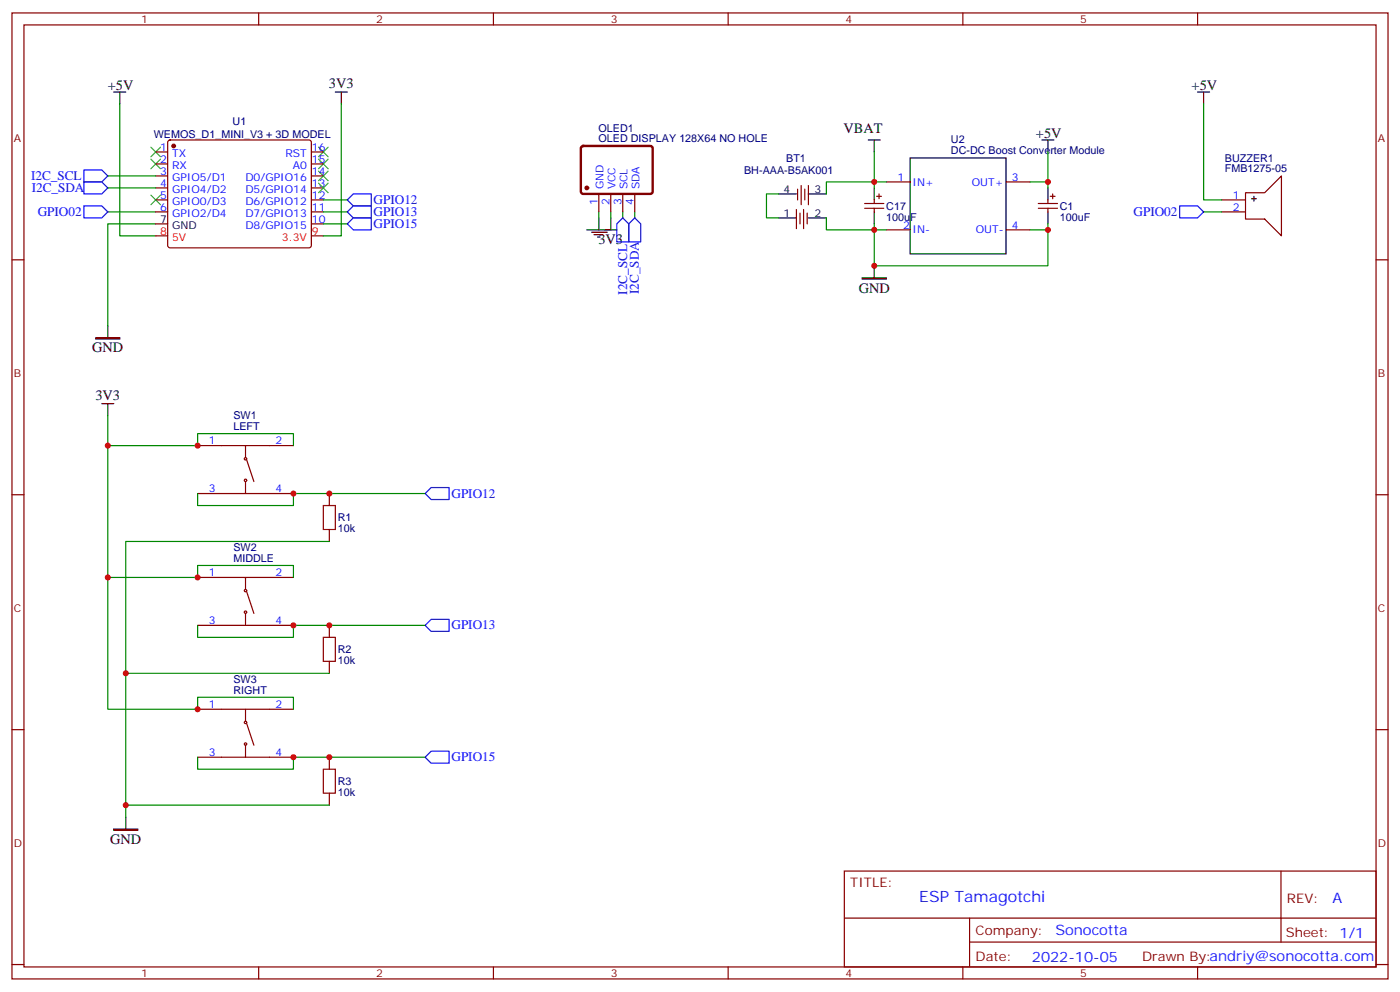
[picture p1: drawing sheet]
<svg xmlns="http://www.w3.org/2000/svg" width="412mm" height="292mm" viewBox="0 0 412 292" stroke-linecap="round" stroke-linejoin="round" font-family="sans-serif">
<g fill="none" stroke="#870000" stroke-width=".35">
<path d="M3.5 3.8h405.4v284.3h-405.4zM7.1 7.3h398.2v277.3h-398.2zM76.2 3.8v3.5M145.3 3.8v3.5M214.5 3.8v3.5M283.6 3.8v3.5M352.8 3.8v3.5M45.9 44.7h3.5M45.9 48.3h3.5M45.9 51.8h3.5M45.9 55.3h3.5M45.9 58.8h3.5"/>
<path d="M49.6 41.4l.5-.2h40.9l.5 .2 .2 .5v30.6l-.7 .5-41.2-.1-.4-.7v-30.3zM91.7 44.7h3.5M91.7 48.3h3.5M91.7 51.8h3.5M91.7 55.3h3.5M91.7 58.8h3.5M234.9 55.7v3.1M236 54.6v5.7M237.1 55.7v3.1M238.1 54.6v5.7M254.7 59.9h5.6M257.5 58.8v1.1"/>
<path d="M258.2 57.8h1.4M258.9 57.1v1.4M261.1 53.6h7M296.3 53.6h7.1M305.9 59.9h5.6M308.7 58.8v1.1M309.4 57.8h1.4M310.1 57.1v1.4M359.8 58.8h7.1M366.9 56.7h5.6l5-4.9v17.6l-5-4.9h-5.6zM3.5 76.5h3.6M45.9 62.4h3.5"/>
<path d="M45.9 65.9h3.5M45.9 69.4h3.5M91.7 62.4h3.5M91.7 65.9h3.5M91.7 69.4h3.5M234.6 61.7v5.6M235.7 62.7v3.2M236.7 61.7v5.6M237.8 62.7v3.2M254.7 61.3h5.6M257.5 61.3v1.1M261.1 67.7h7"/>
<path d="M296.3 67.7h7.1M305.9 61.3h5.6M308.7 61.3v1.1M359.8 62.4h7.1M405.3 76.5h3.6M58.2 131.2h28.2M72.3 131.2v3.5M72.7 135.4l2.1 6.3M3.5 145.6h3.6M58.2 145.3h28.2M72.3 141.7v3.6M97 145.3v3.5"/>
<path d="M97 155.9v3.5M405.3 145.6h3.6M58.2 170h28.2M72.3 170v3.5M72.7 174.2l2.1 6.4M58.2 184.1h28.2M72.3 180.6v3.5M97 184.1v3.5M97 194.7v3.5M3.5 214.8h3.6M58.2 208.8h28.2M72.3 208.8v3.5"/>
<path d="M72.3 219.4v3.5M72.7 213l2.1 6.4M405.3 214.8h3.6M58.2 222.9h28.2M97 222.9v3.5M97 233.5v3.5M248.7 256.4h156.6v28.2h-156.6zM377.3 256.4v20.9M248.7 270.2h156.5M285.6 277.3h119.6M285.6 270.2v14.2M3.5 283.9h3.6"/>
<path d="M76.2 284.6v3.5M145.3 284.6v3.5M214.5 284.6v3.5M283.6 284.6v3.5M352.8 284.6v3.5M405.3 283.9h3.6"/>
<circle cx="72.3" cy="135" r=".35"/>
<circle cx="72.3" cy="141.4" r=".35"/>
<circle cx="72.3" cy="173.8" r=".35"/>
<circle cx="72.3" cy="180.2" r=".35"/>
<circle cx="72.3" cy="219" r=".35"/>
<circle cx="72.3" cy="212.7" r=".35"/>
</g>
<g fill="none" stroke="#3c3" stroke-width=".35">
<path d="M44.4 43.3l2.9 2.8M44.4 46.8l2.9 2.9M44.4 57.4l2.9 2.9M47.3 43.3l-2.9 2.8M47.3 46.8l-2.9 2.9M47.3 57.4l-2.9 2.9M93.8 50.4l2.9 2.8M93.8 46.8l2.9 2.9M93.8 43.3l2.9 2.8M93.8 53.9l2.9 2.8M96.7 50.4l-2.9 2.8M96.7 46.8l-2.9 2.9"/>
<path d="M96.7 43.3l-2.9 2.8M96.7 53.9l-2.9 2.8"/>
</g>
<g fill="none" stroke="#008700" stroke-width=".35">
<path d="M35.3 30.6v38.8h10.6M100.5 30.6v38.8h-5.3M354.5 30.6v28.2h5.3M31.7 51.8h14.2M31.7 55.3h14.2M95.2 58.8h7.1M229.3 57.1h-3.5v7h3.5M257.5 44.7v8.9h3.6M257.5 55.3v-1.7h-14.1v3.5M308.7 44.7v8.9h-5.3M308.7 53.6v1.7M31.7 62.4h14.2"/>
<path d="M45.9 65.9h-14.2v30M95.2 62.4h7.1M95.2 65.9h7.1M176.4 62.4v1.7M179.9 62.4v1.7M183.4 62.4v1.7M187 62.4v1.7M243.4 64.1v3.6h17.7M257.5 65.9v12.3h51.2v-10.5M308.7 65.9v1.8h-5.3M354.5 62.4h5.3M31.7 122.3v8.9h26.5v-3.6h28.2v3.6"/>
<path d="M31.7 131.2v38.8h26.5v-3.6h28.2v3.6M58.2 145.3v3.5h28.2v-3.5h38.8M97 159.4h-60v81.1M31.7 170v38.8h26.5v-3.6h28.2v3.6M37 198.2h60M58.2 184.1v3.5h28.2v-3.5h38.8M37 237h60M58.2 222.9v3.5h28.2v-3.5h38.8"/>
</g>
<path d="M24.7 50h5.3l1.7 1.8-1.7 1.8h-5.3zM24.7 53.6h5.3l1.7 1.7-1.7 1.8h-5.3zM102.3 58.8l1.8-1.7h5.3v3.5h-5.3zM24.7 60.6h5.3l1.7 1.8-1.7 1.7h-5.3zM102.3 62.4l1.8-1.8h5.3v3.5h-5.3zM102.3 65.9l1.8-1.8h5.3v3.6h-5.3zM183.4 64.1l1.8 1.8v5.3h-3.5v-5.3zM187 64.1l1.7 1.8v5.3h-3.5v-5.3zM347.5 60.6h5.3l1.7 1.8-1.7 1.7h-5.3zM125.2 145.3l1.8-1.8h5.3v3.5h-5.3zM125.2 184.1l1.8-1.8h5.3v3.5h-5.3zM125.2 222.9l1.8-1.8h5.3v3.5h-5.3z" fill="none" stroke="#00f" stroke-width=".35"/>
<g fill="none" stroke="#000" stroke-width=".35">
<path d="M33.5 27.1h3.5M35.3 27.1v3.5M98.8 27.1h3.5M100.5 27.1v3.5M352.8 27.1h3.5M354.5 27.1v3.5M229.3 57.1h5.3M238.1 57.1h5.3M255.8 41.2h3.5M257.5 41.2v3.5M257.5 55.3v3.5M268.1 46.5h28.2v28.2h-28.2z"/>
<path d="M306.9 41.2h3.5M308.7 41.2v3.5M308.7 55.3v3.5M368.7 58.5h1.4M369.4 57.8v1.4M172.9 67.7h8.8M174.3 68.4h4.6M175 69.1h2.4M176 69.8h.7M176.4 64.1v3.6M179.9 64.1v3.6M229.3 64.1h5.3"/>
<path d="M238.1 64.1h5.3M257.5 62.4v3.5M257.5 78.2v3.6M308.7 62.4v3.5M31.7 95.9v3.5M30 118.8h3.5M31.7 118.8v3.5M37 240.5v3.6"/>
</g>
<path d="M28.2 99.4h7.1v.4h-7.1zM254 81.8h7.1v.3h-7.1zM33.5 244.1h7.1v.3h-7.1z" fill="#000" stroke="#000" stroke-width=".35"/>
<g fill="#870000" stroke="#870000" stroke-width=".35">
<circle cx="51.2" cy="43" r=".53"/>
<circle cx="172.9" cy="55.3" r=".53"/>
</g>
<path d="M95.2 148.8h3.6v7.1h-3.6zM95.2 187.6h3.6v7.1h-3.6zM95.2 226.4h3.6v7.1h-3.6z" fill="none" stroke="#a10000" stroke-width=".35"/>
<path d="M171.3 43.2l.5-.2h20l.5 .7-.1 12.9-.6 .5-20.1-.1-.4-.6v-12.7z" fill="none" stroke="#800000" stroke-width=".71"/>
<path d="M176.4 57.1v5.3M179.9 57.1v5.3M183.4 57.1v5.3M187 57.1v5.3" fill="none" stroke="#800000" stroke-width=".35"/>
<g fill="#c00">
<circle cx="31.8" cy="131.2" r=".88"/>
<circle cx="31.8" cy="170" r=".88"/>
<circle cx="58.2" cy="131.2" r=".88"/>
<circle cx="58.2" cy="170" r=".88"/>
<circle cx="58.2" cy="208.8" r=".88"/>
<circle cx="86.4" cy="145.3" r=".88"/>
<circle cx="86.4" cy="184.1" r=".88"/>
<circle cx="86.4" cy="222.9" r=".88"/>
<circle cx="97" cy="145.3" r=".88"/>
<circle cx="97" cy="184.1" r=".88"/>
<circle cx="97" cy="222.9" r=".88"/>
<circle cx="37" cy="198.2" r=".88"/>
<circle cx="37" cy="237" r=".88"/>
<circle cx="308.7" cy="53.6" r=".88"/>
<circle cx="308.7" cy="67.7" r=".88"/>
<circle cx="257.5" cy="78.2" r=".88"/>
<circle cx="257.5" cy="67.7" r=".88"/>
<circle cx="257.5" cy="53.6" r=".88"/>
</g>
<text font-size="4.6" fill="#00f" x="270.8" y="265.4">ESP Tamagotchi</text>
<g font-size="4.2">
<text x="31.7" y="26.4">+5V</text>
<text x="96.9" y="25.9">3V3</text>
<text x="351" y="26.4">+5V</text>
<text x="248.5" y="39.1">VBAT</text>
<text x="305.2" y="40.5">+5V</text>
<text x="176.3" y="71.8">3V3</text>
<text x="252.9" y="86.2">GND</text>
<text x="27.2" y="103.6">GND</text>
<text x="28.1" y="117.6">3V3</text>
<text x="32.5" y="248.3">GND</text>
</g>
<g font-size="4.2" fill="#00f">
<text x="392.5" y="265.7">A</text>
<text x="310.9" y="275.2">Sonocotta</text>
<text x="304" y="283">2022-10-05</text>
</g>
<g font-size="3.9" fill="#00f">
<text x="9.2" y="53.1">I2C_SCL</text>
<text x="9.3" y="56.6">I2C_SDA</text>
<text x="11.1" y="63.6">GPIO02</text>
<text x="110.1" y="60">GPIO12</text>
<text x="110.1" y="63.6">GPIO13</text>
<text x="333.9" y="63.6">GPIO02</text>
<text x="110.1" y="67.1">GPIO15</text>
<text x="184.8" y="86.7" transform="rotate(-90 184.8 86.7)">I2C_SCL</text>
<text x="188.2" y="86.5" transform="rotate(-90 188.2 86.5)">I2C_SDA</text>
<text x="133" y="146.5">GPIO12</text>
<text x="133" y="185.3">GPIO13</text>
<text x="133" y="224.1">GPIO15</text>
</g>
<g font-size="3.9" fill="#800">
<text x="250.5" y="261">TITLE:</text>
<text x="379.1" y="265.7">REV:</text>
<text x="287.4" y="275.2">Company:</text>
<text x="378.7" y="275.8">Sheet: 1/1</text>
<text x="287.4" y="282.9">Date:</text>
<text x="336.4" y="282.9">Drawn By:andriy@sonocotta.com</text>
</g>
<g font-size="3.2" fill="#800">
<text x="41.6" y="6.8">1</text>
<text x="110.8" y="6.8">2</text>
<text x="179.9" y="6.8">3</text>
<text x="249.1" y="6.8">4</text>
<text x="318.2" y="6.8">5</text>
<text x="4.1" y="41.9">A</text>
<text x="405.9" y="41.9">A</text>
<text x="4.1" y="111.1">B</text>
<text x="405.9" y="111.1">B</text>
<text x="4.1" y="180.2">C</text>
<text x="405.9" y="180.2">C</text>
<text x="4.1" y="249.3">D</text>
<text x="405.9" y="249.3">D</text>
<text x="41.6" y="287.6">1</text>
<text x="110.8" y="287.6">2</text>
<text x="179.9" y="287.6">3</text>
<text x="249.1" y="287.6">4</text>
<text x="318.2" y="287.6">5</text>
</g>
<g font-size="3.2" fill="#000080">
<text x="45.3" y="40.6">WEMOS_D1_MINI_V3 + 3D MODEL</text>
<text x="68.5" y="36.7">U1</text>
<text x="176.3" y="41.9">OLED DISPLAY 128X64 NO HOLE</text>
<text x="176.3" y="38.7">OLED1</text>
<text x="231.6" y="47.6">BT1</text>
<text x="280.1" y="45.4">DC-DC Boost Converter Module</text>
<text x="280.1" y="42.2">U2</text>
<text x="360.8" y="47.6">BUZZER1</text>
<text x="219.2" y="51.1">BH-AAA-B5AK001</text>
<text x="360.8" y="50.7">FMB1275-05</text>
<text x="261.1" y="64.9">100uF</text>
<text x="261.1" y="61.7">C17</text>
<text x="312.2" y="64.9">100uF</text>
<text x="312.2" y="61.7">C1</text>
<text x="68.8" y="123.4">SW1</text>
<text x="68.8" y="126.6">LEFT</text>
<text x="99.5" y="153.4">R1</text>
<text x="99.5" y="156.7">10k</text>
<text x="68.8" y="165.4">MIDDLE</text>
<text x="68.8" y="162.2">SW2</text>
<text x="99.5" y="195.5">10k</text>
<text x="99.5" y="192.2">R2</text>
<text x="68.8" y="201">SW3</text>
<text x="68.8" y="204.2">RIGHT</text>
<text x="99.5" y="231.1">R3</text>
<text x="99.5" y="234.3">10k</text>
</g>
<g font-size="3.2" fill="#00f">
<text x="47.2" y="44.4">1</text>
<text x="47.2" y="47.9">2</text>
<text x="50.7" y="46.1">TX</text>
<text x="84.1" y="46.1">RST</text>
<text x="91.9" y="47.9">15</text>
<text x="91.9" y="44.4">16</text>
<text x="47.2" y="51.4">3</text>
<text x="50.7" y="49.7">RX</text>
<text x="50.7" y="53.2">GPIO5/D1</text>
<text x="72.3" y="53.2">D0/GPIO16</text>
<text x="86.2" y="49.7">A0</text>
<text x="91.9" y="51.4">14</text>
<text x="264.3" y="53.2">1</text>
<text x="298.1" y="53.2">3</text>
<text x="47.2" y="55">4</text>
<text x="47.2" y="58.5">5</text>
<text x="50.7" y="56.7">GPIO4/D2</text>
<text x="72.3" y="56.7">D5/GPIO14</text>
<text x="91.9" y="58.5">12</text>
<text x="91.9" y="55">13</text>
<text x="177.8" y="55.8" transform="rotate(-90 177.8 55.8)">GND</text>
<text x="181.3" y="55.8" transform="rotate(-90 181.3 55.8)">VCC</text>
<text x="184.9" y="55.8" transform="rotate(-90 184.9 55.8)">SCL</text>
<text x="188.4" y="55.8" transform="rotate(-90 188.4 55.8)">SDA</text>
<text x="268.8" y="54.6">IN+</text>
<text x="286.3" y="54.6">OUT+</text>
<text x="363.1" y="58.5">1</text>
<text x="47.2" y="62">6</text>
<text x="50.7" y="60.3">GPIO0/D3</text>
<text x="50.7" y="63.8">GPIO2/D4</text>
<text x="72.3" y="63.8">D7/GPIO13</text>
<text x="72.3" y="60.3">D6/GPIO12</text>
<text x="91.9" y="65.5">10</text>
<text x="91.9" y="62">11</text>
<text x="176" y="60.3" transform="rotate(-90 176 60.3)">1</text>
<text x="179.6" y="60.3" transform="rotate(-90 179.6 60.3)">2</text>
<text x="183.1" y="60.3" transform="rotate(-90 183.1 60.3)">3</text>
<text x="186.6" y="60.3" transform="rotate(-90 186.6 60.3)">4</text>
<text x="363.1" y="62">2</text>
<text x="72.3" y="67.3">D8/GPIO15</text>
<text x="266.1" y="67.3">2</text>
<text x="268.8" y="68.7">IN-</text>
<text x="287.4" y="68.7">OUT-</text>
<text x="298.1" y="67.3">4</text>
<text x="61.5" y="130.8">1</text>
<text x="81.1" y="130.8">2</text>
<text x="61.5" y="144.9">3</text>
<text x="81.1" y="144.9">4</text>
<text x="61.5" y="169.6">1</text>
<text x="81.1" y="169.6">2</text>
<text x="61.5" y="183.7">3</text>
<text x="81.1" y="183.7">4</text>
<text x="61.5" y="208.4">1</text>
<text x="81.1" y="208.4">2</text>
<text x="61.5" y="222.5">3</text>
<text x="81.1" y="222.5">4</text>
</g>
<g font-size="3.2">
<text x="230.8" y="56.7">4</text>
<text x="239.9" y="56.7">3</text>
<text x="47.2" y="65.5">7</text>
<text x="230.8" y="63.8">1</text>
<text x="239.9" y="63.8">2</text>
<text x="50.7" y="67.3">GND</text>
</g>
<g font-size="3.2" fill="#f00">
<text x="47.2" y="69.1">8</text>
<text x="50.7" y="70.8">5V</text>
<text x="83.1" y="70.8">3.3V</text>
<text x="91.9" y="69.1">9</text>
</g>
</svg>
